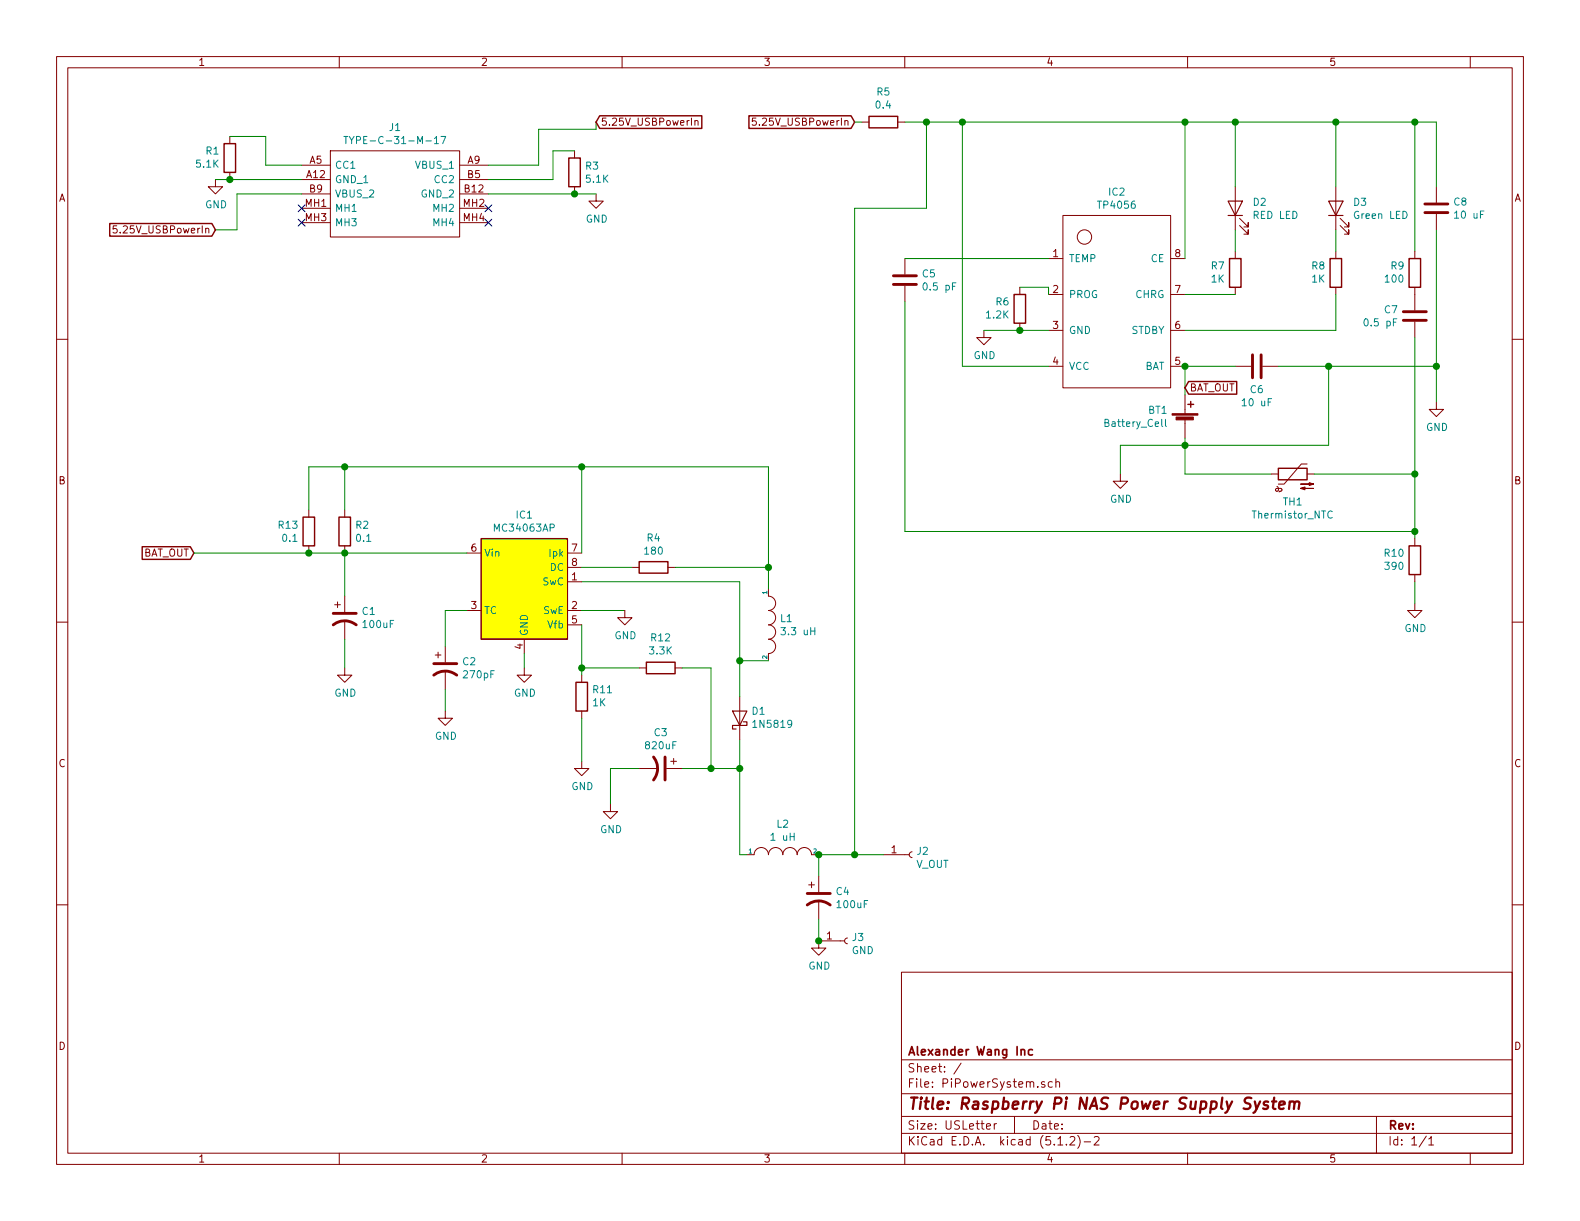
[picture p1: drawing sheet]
EESchema Schematic File Version 4
LIBS:PiPowerSystem-cache
EELAYER 29 0
EELAYER END
$Descr USLetter 11000 8500
encoding utf-8
Sheet 1 1
Title "Raspberry Pi NAS Power Supply System"
Date ""
Rev ""
Comp "Alexander Wang Inc"
Comment1 ""
Comment2 ""
Comment3 ""
Comment4 ""
$EndDescr
$Comp
L USBC_6PIN:TYPE-C-31-M-17 J1
U 1 1
P 2100 1150
F 0 "J1" H 2750 1415 50  0000 C CNN
F 1 "TYPE-C-31-M-17" H 2750 1324 50  0000 C CNN
F 2 "USB C:TYPEC31M17" H 3250 1250 50  0001 L CNN
F 3 "https://datasheet.lcsc.com/szlcsc/1903211732_Korean-Hroparts-Elec-TYPE-C-31-M-17_C283540.pdf" H 3250 1150 50  0001 L CNN
F 4 "USB Connectors 6 Receptacle 1 RoHS" H 3250 1050 50  0001 L CNN "Description"
F 5 "3.26" H 3250 950 50  0001 L CNN "Height"
F 6 "Korean Hroparts Elec" H 3250 850 50  0001 L CNN "Manufacturer_Name"
F 7 "TYPE-C-31-M-17" H 3250 750 50  0001 L CNN "Manufacturer_Part_Number"
F 8 "" H 3250 650 50  0001 L CNN "Mouser Part Number"
F 9 "" H 3250 550 50  0001 L CNN "Mouser Price/Stock"
F 10 "" H 3250 450 50  0001 L CNN "RS Part Number"
F 11 "" H 3250 350 50  0001 L CNN "RS Price/Stock"
	1    2100 1150
	1    0    0    -1  
$EndComp
NoConn ~ 3400 1550
NoConn ~ 3400 1450
NoConn ~ 2100 1550
NoConn ~ 2100 1450
$Comp
L Device:R R1
U 1 1
P 1600 1100
F 0 "R1" H 1531 1054 50  0000 R CNN
F 1 "5.1K" H 1531 1145 50  0000 R CNN
F 2 "Resistor_THT:R_Axial_DIN0204_L3.6mm_D1.6mm_P7.62mm_Horizontal" V 1530 1100 50  0001 C CNN
F 3 "~" H 1600 1100 50  0001 C CNN
	1    1600 1100
	1    0    0    1   
$EndComp
$Comp
L Device:R R3
U 1 1
P 4000 1200
F 0 "R3" H 4070 1246 50  0000 L CNN
F 1 "5.1K" H 4070 1155 50  0000 L CNN
F 2 "Resistor_THT:R_Axial_DIN0204_L3.6mm_D1.6mm_P7.62mm_Horizontal" V 3930 1200 50  0001 C CNN
F 3 "~" H 4000 1200 50  0001 C CNN
	1    4000 1200
	1    0    0    -1  
$EndComp
$Comp
L power:GND #PWR0101
U 1 1
P 1500 1250
F 0 "#PWR0101" H 1500 1000 50  0001 C CNN
F 1 "GND" H 1505 1077 50  0000 C CNN
F 2 "" H 1500 1250 50  0001 C CNN
F 3 "" H 1500 1250 50  0001 C CNN
	1    1500 1250
	1    0    0    -1  
$EndComp
$Comp
L power:GND #PWR0102
U 1 1
P 4150 1350
F 0 "#PWR0102" H 4150 1100 50  0001 C CNN
F 1 "GND" H 4155 1177 50  0000 C CNN
F 2 "" H 4150 1350 50  0001 C CNN
F 3 "" H 4150 1350 50  0001 C CNN
	1    4150 1350
	1    0    0    -1  
$EndComp
Wire Wire Line
	2100 1250 1600 1250
Connection ~ 4000 1350
Wire Wire Line
	4000 1350 4150 1350
Connection ~ 1600 1250
Wire Wire Line
	1600 1250 1500 1250
Wire Wire Line
	3400 1250 3850 1250
Wire Wire Line
	3850 1250 3850 1050
Wire Wire Line
	3850 1050 4000 1050
Wire Wire Line
	2100 1150 1850 1150
Wire Wire Line
	1850 1150 1850 950 
Wire Wire Line
	1850 950  1600 950 
Wire Wire Line
	3400 1150 3750 1150
Wire Wire Line
	3750 1150 3750 900 
Wire Wire Line
	3750 900  4150 900 
Wire Wire Line
	1650 1350 1650 1600
Wire Wire Line
	1650 1600 1500 1600
Wire Wire Line
	4150 850  4150 900 
Text GLabel 4150 850  2    50   Input ~ 0
5.25V_USBPowerIn
Text GLabel 1500 1600 0    50   Input ~ 0
5.25V_USBPowerIn
Text GLabel 5950 850  0    50   Input ~ 0
5.25V_USBPowerIn
$Comp
L power:GND #PWR0103
U 1 1
P 6850 2300
F 0 "#PWR0103" H 6850 2050 50  0001 C CNN
F 1 "GND" H 6855 2127 50  0000 C CNN
F 2 "" H 6850 2300 50  0001 C CNN
F 3 "" H 6850 2300 50  0001 C CNN
	1    6850 2300
	1    0    0    -1  
$EndComp
$Comp
L Device:R R5
U 1 1
P 6150 850
F 0 "R5" V 6357 850 50  0000 C CNN
F 1 "0.4" V 6266 850 50  0000 C CNN
F 2 "Resistor_THT:R_Axial_DIN0204_L3.6mm_D1.6mm_P7.62mm_Horizontal" V 6080 850 50  0001 C CNN
F 3 "~" H 6150 850 50  0001 C CNN
	1    6150 850 
	0    -1   -1   0   
$EndComp
$Comp
L PiPowerSystem-rescue:TP4056-TP4056 IC2
U 1 1
P 7650 1750
F 0 "IC2" H 7775 2165 50  0000 C CNN
F 1 "TP4056" H 7775 2074 50  0000 C CNN
F 2 "TP4056:SOIC127P600X175-9N" H 7650 1750 50  0001 C CNN
F 3 "" H 7650 1750 50  0001 C CNN
	1    7650 1750
	1    0    0    -1  
$EndComp
Wire Wire Line
	7300 2300 7100 2300
Wire Wire Line
	6700 2550 7300 2550
Wire Wire Line
	6700 850  8250 850 
Wire Wire Line
	8250 850  8250 1800
$Comp
L Device:LED D2
U 1 1
P 8600 1450
F 0 "D2" V 8639 1332 50  0000 R CNN
F 1 "RED LED" V 8548 1332 50  0000 R CNN
F 2 "LED_THT:LED_D5.0mm" H 8600 1450 50  0001 C CNN
F 3 "~" H 8600 1450 50  0001 C CNN
	1    8600 1450
	0    -1   -1   0   
$EndComp
$Comp
L Device:LED D3
U 1 1
P 9300 1450
F 0 "D3" V 9339 1333 50  0000 R CNN
F 1 "Green LED" V 9248 1333 50  0000 R CNN
F 2 "LED_THT:LED_D5.0mm" H 9300 1450 50  0001 C CNN
F 3 "~" H 9300 1450 50  0001 C CNN
	1    9300 1450
	0    -1   -1   0   
$EndComp
$Comp
L Device:R R6
U 1 1
P 7100 2150
F 0 "R6" H 7031 2104 50  0000 R CNN
F 1 "1.2K" H 7031 2195 50  0000 R CNN
F 2 "Resistor_THT:R_Axial_DIN0204_L3.6mm_D1.6mm_P7.62mm_Horizontal" V 7030 2150 50  0001 C CNN
F 3 "~" H 7100 2150 50  0001 C CNN
	1    7100 2150
	1    0    0    1   
$EndComp
Connection ~ 7100 2300
Wire Wire Line
	7100 2300 6850 2300
Wire Wire Line
	7100 2000 7300 2000
Wire Wire Line
	7300 2000 7300 2050
$Comp
L Device:R R7
U 1 1
P 8600 1900
F 0 "R7" H 8530 1854 50  0000 R CNN
F 1 "1K" H 8530 1945 50  0000 R CNN
F 2 "Resistor_THT:R_Axial_DIN0204_L3.6mm_D1.6mm_P7.62mm_Horizontal" V 8530 1900 50  0001 C CNN
F 3 "~" H 8600 1900 50  0001 C CNN
	1    8600 1900
	1    0    0    1   
$EndComp
$Comp
L Device:R R8
U 1 1
P 9300 1900
F 0 "R8" H 9230 1854 50  0000 R CNN
F 1 "1K" H 9230 1945 50  0000 R CNN
F 2 "Resistor_THT:R_Axial_DIN0204_L3.6mm_D1.6mm_P7.62mm_Horizontal" V 9230 1900 50  0001 C CNN
F 3 "~" H 9300 1900 50  0001 C CNN
	1    9300 1900
	1    0    0    1   
$EndComp
Wire Wire Line
	8250 850  8600 850 
Wire Wire Line
	8600 850  8600 1300
Connection ~ 8250 850 
Wire Wire Line
	8600 1600 8600 1750
Wire Wire Line
	8600 2050 8250 2050
Wire Wire Line
	8600 850  9300 850 
Wire Wire Line
	9300 850  9300 1300
Connection ~ 8600 850 
Wire Wire Line
	9300 1600 9300 1750
Wire Wire Line
	9300 2050 9300 2300
Wire Wire Line
	9300 2300 8250 2300
Wire Wire Line
	8250 2550 8250 2750
$Comp
L Device:C C8
U 1 1
P 10000 1450
F 0 "C8" H 10115 1496 50  0000 L CNN
F 1 "10 uF" H 10115 1405 50  0000 L CNN
F 2 "Capacitor_THT:CP_Radial_D4.0mm_P2.00mm" H 10038 1300 50  0001 C CNN
F 3 "~" H 10000 1450 50  0001 C CNN
	1    10000 1450
	1    0    0    -1  
$EndComp
Wire Wire Line
	9300 850  9850 850 
Wire Wire Line
	10000 850  10000 1300
Connection ~ 9300 850 
$Comp
L power:GND #PWR0104
U 1 1
P 10000 2800
F 0 "#PWR0104" H 10000 2550 50  0001 C CNN
F 1 "GND" H 10005 2627 50  0000 C CNN
F 2 "" H 10000 2800 50  0001 C CNN
F 3 "" H 10000 2800 50  0001 C CNN
	1    10000 2800
	1    0    0    -1  
$EndComp
$Comp
L Device:C C5
U 1 1
P 6300 1950
F 0 "C5" H 6415 1996 50  0000 L CNN
F 1 "0.5 pF" H 6415 1905 50  0000 L CNN
F 2 "Capacitor_THT:C_Disc_D3.4mm_W2.1mm_P2.50mm" H 6338 1800 50  0001 C CNN
F 3 "~" H 6300 1950 50  0001 C CNN
	1    6300 1950
	1    0    0    -1  
$EndComp
$Comp
L Device:C C7
U 1 1
P 9850 2200
F 0 "C7" H 9736 2246 50  0000 R CNN
F 1 "0.5 pF" H 9736 2155 50  0000 R CNN
F 2 "Capacitor_THT:C_Disc_D3.4mm_W2.1mm_P2.50mm" H 9888 2050 50  0001 C CNN
F 3 "~" H 9850 2200 50  0001 C CNN
	1    9850 2200
	1    0    0    -1  
$EndComp
Wire Wire Line
	7300 1800 6300 1800
$Comp
L Device:C C6
U 1 1
P 8750 2550
F 0 "C6" V 8910 2550 50  0000 C CNN
F 1 "10 uF" V 9001 2550 50  0000 C CNN
F 2 "Capacitor_THT:CP_Radial_D4.0mm_P2.00mm" H 8788 2400 50  0001 C CNN
F 3 "~" H 8750 2550 50  0001 C CNN
	1    8750 2550
	0    1    1    0   
$EndComp
Wire Wire Line
	8250 2550 8600 2550
Connection ~ 8250 2550
Wire Wire Line
	8900 2550 9250 2550
Wire Wire Line
	9850 850  9850 1750
Connection ~ 9850 850 
Wire Wire Line
	9850 850  10000 850 
Wire Wire Line
	9850 2350 9850 3300
$Comp
L power:GND #PWR0105
U 1 1
P 9850 4200
F 0 "#PWR0105" H 9850 3950 50  0001 C CNN
F 1 "GND" H 9855 4027 50  0000 C CNN
F 2 "" H 9850 4200 50  0001 C CNN
F 3 "" H 9850 4200 50  0001 C CNN
	1    9850 4200
	1    0    0    -1  
$EndComp
Wire Wire Line
	9850 4050 9850 4200
Wire Wire Line
	6300 2100 6300 3700
Wire Wire Line
	6300 3700 9850 3700
Connection ~ 9850 3700
Wire Wire Line
	9850 3700 9850 3750
$Comp
L Device:Thermistor_NTC TH1
U 1 1
P 9000 3300
F 0 "TH1" V 8803 3300 50  0000 C CNN
F 1 "Thermistor_NTC" V 8712 3300 50  0000 C CNN
F 2 "Connector_PinHeader_2.54mm:PinHeader_1x02_P2.54mm_Vertical" H 9000 3350 50  0001 C CNN
F 3 "~" H 9000 3350 50  0001 C CNN
	1    9000 3300
	0    -1   -1   0   
$EndComp
Wire Wire Line
	9150 3300 9850 3300
Connection ~ 9850 3300
Wire Wire Line
	9850 3300 9850 3700
$Comp
L Device:Battery_Cell BT1
U 1 1
P 8250 2950
F 0 "BT1" H 8132 3046 50  0000 R CNN
F 1 "Battery_Cell" H 8132 2955 50  0000 R CNN
F 2 "Connector_JST:JST_PH_B2B-PH-K_1x02_P2.00mm_Vertical" V 8250 3010 50  0001 C CNN
F 3 "~" V 8250 3010 50  0001 C CNN
	1    8250 2950
	1    0    0    -1  
$EndComp
Wire Wire Line
	8250 3050 8250 3100
Wire Wire Line
	8250 3300 8850 3300
Wire Wire Line
	9250 2550 9250 3100
Wire Wire Line
	9250 3100 8250 3100
Connection ~ 8250 3100
Wire Wire Line
	8250 3100 8250 3300
Wire Wire Line
	10000 1600 10000 2550
$Comp
L Device:R R10
U 1 1
P 9850 3900
F 0 "R10" H 9781 3854 50  0000 R CNN
F 1 "390" H 9781 3945 50  0000 R CNN
F 2 "Resistor_THT:R_Axial_DIN0204_L3.6mm_D1.6mm_P7.62mm_Horizontal" V 9780 3900 50  0001 C CNN
F 3 "~" H 9850 3900 50  0001 C CNN
	1    9850 3900
	1    0    0    1   
$EndComp
$Comp
L Device:R R9
U 1 1
P 9850 1900
F 0 "R9" H 9781 1854 50  0000 R CNN
F 1 "100" H 9781 1945 50  0000 R CNN
F 2 "Resistor_THT:R_Axial_DIN0204_L3.6mm_D1.6mm_P7.62mm_Horizontal" V 9780 1900 50  0001 C CNN
F 3 "~" H 9850 1900 50  0001 C CNN
	1    9850 1900
	1    0    0    1   
$EndComp
Wire Wire Line
	9250 2550 10000 2550
Connection ~ 9250 2550
Connection ~ 10000 2550
Wire Wire Line
	10000 2550 10000 2800
Text GLabel 8250 2700 2    50   Input ~ 0
BAT_OUT
$Comp
L Regulator_Switching:MC34063AP IC1
U 1 1
P 3650 4050
F 0 "IC1" H 3650 4517 50  0000 C CNN
F 1 "MC34063AP" H 3650 4426 50  0000 C CNN
F 2 "Package_DIP:DIP-8_W7.62mm" H 3700 3600 50  0001 L CNN
F 3 "http://www.onsemi.com/pub_link/Collateral/MC34063A-D.PDF" H 4150 3950 50  0001 C CNN
	1    3650 4050
	1    0    0    -1  
$EndComp
Text GLabel 1350 3850 0    50   Input ~ 0
BAT_OUT
$Comp
L Device:R R4
U 1 1
P 4550 3950
F 0 "R4" V 4343 3950 50  0000 C CNN
F 1 "180" V 4434 3950 50  0000 C CNN
F 2 "Resistor_THT:R_Axial_DIN0204_L3.6mm_D1.6mm_P7.62mm_Horizontal" V 4480 3950 50  0001 C CNN
F 3 "~" H 4550 3950 50  0001 C CNN
	1    4550 3950
	0    1    1    0   
$EndComp
Wire Wire Line
	4050 3950 4400 3950
Wire Wire Line
	4700 3950 5350 3950
Wire Wire Line
	3650 4550 3650 4650
$Comp
L Device:R R2
U 1 1
P 2400 3700
F 0 "R2" H 2470 3746 50  0000 L CNN
F 1 "0.1" H 2470 3655 50  0000 L CNN
F 2 "Resistor_THT:R_Axial_DIN0204_L3.6mm_D1.6mm_P7.62mm_Horizontal" V 2330 3700 50  0001 C CNN
F 3 "~" H 2400 3700 50  0001 C CNN
	1    2400 3700
	1    0    0    -1  
$EndComp
Connection ~ 2400 3850
Wire Wire Line
	2400 3850 3250 3850
Wire Wire Line
	4050 3850 4050 3250
Wire Wire Line
	4050 3250 2400 3250
Wire Wire Line
	2400 3250 2400 3550
$Comp
L pspice:INDUCTOR L1
U 1 1
P 5350 4350
F 0 "L1" V 5304 4428 50  0000 L CNN
F 1 "3.3 uH" V 5395 4428 50  0000 L CNN
F 2 "Inductor_THT:L_Axial_L5.0mm_D3.6mm_P10.00mm_Horizontal_Murata_BL01RN1A2A2" H 5350 4350 50  0001 C CNN
F 3 "~" H 5350 4350 50  0001 C CNN
	1    5350 4350
	0    1    1    0   
$EndComp
Wire Wire Line
	5350 3950 5350 4100
Connection ~ 5350 3950
Wire Wire Line
	4050 4050 5150 4050
Wire Wire Line
	5150 4050 5150 4600
Wire Wire Line
	5150 4600 5350 4600
Wire Wire Line
	4050 4250 4350 4250
$Comp
L Diode:1N5819 D1
U 1 1
P 5150 5000
F 0 "D1" V 5196 4921 50  0000 R CNN
F 1 "1N5819" V 5105 4921 50  0000 R CNN
F 2 "Diode_THT:D_DO-41_SOD81_P10.16mm_Horizontal" H 5150 4825 50  0001 C CNN
F 3 "http://www.vishay.com/docs/88525/1n5817.pdf" H 5150 5000 50  0001 C CNN
	1    5150 5000
	0    -1   -1   0   
$EndComp
$Comp
L Device:CP1 C2
U 1 1
P 3100 4650
F 0 "C2" H 3215 4696 50  0000 L CNN
F 1 "270pF" H 3215 4605 50  0000 L CNN
F 2 "Capacitor_THT:C_Disc_D5.1mm_W3.2mm_P5.00mm" H 3100 4650 50  0001 C CNN
F 3 "~" H 3100 4650 50  0001 C CNN
	1    3100 4650
	1    0    0    -1  
$EndComp
Wire Wire Line
	3250 4250 3100 4250
Wire Wire Line
	3100 4250 3100 4500
Wire Wire Line
	3100 4800 3100 4950
Wire Wire Line
	5150 4600 5150 4850
Connection ~ 5150 4600
$Comp
L Device:CP1 C3
U 1 1
P 4600 5350
F 0 "C3" V 4348 5350 50  0000 C CNN
F 1 "820uF" V 4439 5350 50  0000 C CNN
F 2 "Capacitor_THT:CP_Radial_D10.0mm_P5.00mm" H 4600 5350 50  0001 C CNN
F 3 "~" H 4600 5350 50  0001 C CNN
	1    4600 5350
	0    1    1    0   
$EndComp
Wire Wire Line
	5150 5150 5150 5350
Wire Wire Line
	5150 5350 4950 5350
Wire Wire Line
	8250 3100 7800 3100
Wire Wire Line
	7800 3100 7800 3300
$Comp
L power:GND #PWR07
U 1 1
P 7800 3300
F 0 "#PWR07" H 7800 3050 50  0001 C CNN
F 1 "GND" H 7805 3127 50  0000 C CNN
F 2 "" H 7800 3300 50  0001 C CNN
F 3 "" H 7800 3300 50  0001 C CNN
	1    7800 3300
	1    0    0    -1  
$EndComp
$Comp
L power:GND #PWR03
U 1 1
P 3650 4650
F 0 "#PWR03" H 3650 4400 50  0001 C CNN
F 1 "GND" H 3655 4477 50  0000 C CNN
F 2 "" H 3650 4650 50  0001 C CNN
F 3 "" H 3650 4650 50  0001 C CNN
	1    3650 4650
	1    0    0    -1  
$EndComp
$Comp
L power:GND #PWR05
U 1 1
P 4350 4250
F 0 "#PWR05" H 4350 4000 50  0001 C CNN
F 1 "GND" H 4355 4077 50  0000 C CNN
F 2 "" H 4350 4250 50  0001 C CNN
F 3 "" H 4350 4250 50  0001 C CNN
	1    4350 4250
	1    0    0    -1  
$EndComp
$Comp
L power:GND #PWR02
U 1 1
P 3100 4950
F 0 "#PWR02" H 3100 4700 50  0001 C CNN
F 1 "GND" H 3105 4777 50  0000 C CNN
F 2 "" H 3100 4950 50  0001 C CNN
F 3 "" H 3100 4950 50  0001 C CNN
	1    3100 4950
	1    0    0    -1  
$EndComp
Wire Wire Line
	4050 3250 5350 3250
Wire Wire Line
	5350 3250 5350 3950
Connection ~ 4050 3250
$Comp
L Device:CP1 C1
U 1 1
P 2400 4300
F 0 "C1" H 2515 4346 50  0000 L CNN
F 1 "100uF" H 2515 4255 50  0000 L CNN
F 2 "Capacitor_THT:CP_Radial_D8.0mm_P3.50mm" H 2400 4300 50  0001 C CNN
F 3 "~" H 2400 4300 50  0001 C CNN
	1    2400 4300
	1    0    0    -1  
$EndComp
Wire Wire Line
	2400 3850 2400 4150
$Comp
L power:GND #PWR01
U 1 1
P 2400 4650
F 0 "#PWR01" H 2400 4400 50  0001 C CNN
F 1 "GND" H 2405 4477 50  0000 C CNN
F 2 "" H 2400 4650 50  0001 C CNN
F 3 "" H 2400 4650 50  0001 C CNN
	1    2400 4650
	1    0    0    -1  
$EndComp
Wire Wire Line
	2400 4450 2400 4650
$Comp
L pspice:INDUCTOR L2
U 1 1
P 5450 5950
F 0 "L2" H 5450 6165 50  0000 C CNN
F 1 "1 uH" H 5450 6074 50  0000 C CNN
F 2 "Inductor_THT:L_Axial_L5.0mm_D3.6mm_P10.00mm_Horizontal_Murata_BL01RN1A2A2" H 5450 5950 50  0001 C CNN
F 3 "~" H 5450 5950 50  0001 C CNN
	1    5450 5950
	1    0    0    -1  
$EndComp
Wire Wire Line
	4450 5350 4250 5350
Wire Wire Line
	4250 5350 4250 5600
$Comp
L power:GND #PWR04
U 1 1
P 4250 5600
F 0 "#PWR04" H 4250 5350 50  0001 C CNN
F 1 "GND" H 4255 5427 50  0000 C CNN
F 2 "" H 4250 5600 50  0001 C CNN
F 3 "" H 4250 5600 50  0001 C CNN
	1    4250 5600
	1    0    0    -1  
$EndComp
Wire Wire Line
	5150 5350 5150 5950
Wire Wire Line
	5150 5950 5200 5950
Connection ~ 5150 5350
$Comp
L Device:CP1 C4
U 1 1
P 5700 6250
F 0 "C4" H 5815 6296 50  0000 L CNN
F 1 "100uF" H 5815 6205 50  0000 L CNN
F 2 "Capacitor_THT:CP_Radial_D8.0mm_P3.50mm" H 5700 6250 50  0001 C CNN
F 3 "~" H 5700 6250 50  0001 C CNN
	1    5700 6250
	1    0    0    -1  
$EndComp
Wire Wire Line
	5700 5950 5700 6100
$Comp
L power:GND #PWR06
U 1 1
P 5700 6550
F 0 "#PWR06" H 5700 6300 50  0001 C CNN
F 1 "GND" H 5705 6377 50  0000 C CNN
F 2 "" H 5700 6550 50  0001 C CNN
F 3 "" H 5700 6550 50  0001 C CNN
	1    5700 6550
	1    0    0    -1  
$EndComp
Wire Wire Line
	5700 6400 5700 6550
Connection ~ 5700 5950
$Comp
L Connector:Conn_01x01_Female J2
U 1 1
P 6350 5950
F 0 "J2" H 6378 5976 50  0000 L CNN
F 1 "V_OUT" H 6378 5885 50  0000 L CNN
F 2 "Connector_PinHeader_2.54mm:PinHeader_1x01_P2.54mm_Vertical" H 6350 5950 50  0001 C CNN
F 3 "~" H 6350 5950 50  0001 C CNN
	1    6350 5950
	1    0    0    -1  
$EndComp
$Comp
L Device:R R11
U 1 1
P 4050 4850
F 0 "R11" H 3980 4804 50  0000 R CNN
F 1 "1K" H 3980 4895 50  0000 R CNN
F 2 "Resistor_THT:R_Axial_DIN0204_L3.6mm_D1.6mm_P7.62mm_Horizontal" V 3980 4850 50  0001 C CNN
F 3 "~" H 4050 4850 50  0001 C CNN
	1    4050 4850
	-1   0    0    1   
$EndComp
Wire Wire Line
	4050 4350 4050 4650
$Comp
L power:GND #PWR0106
U 1 1
P 4050 5300
F 0 "#PWR0106" H 4050 5050 50  0001 C CNN
F 1 "GND" H 4055 5127 50  0000 C CNN
F 2 "" H 4050 5300 50  0001 C CNN
F 3 "" H 4050 5300 50  0001 C CNN
	1    4050 5300
	1    0    0    -1  
$EndComp
Wire Wire Line
	4050 5000 4050 5300
$Comp
L Device:R R12
U 1 1
P 4600 4650
F 0 "R12" V 4807 4650 50  0000 C CNN
F 1 "3.3K" V 4716 4650 50  0000 C CNN
F 2 "Resistor_THT:R_Axial_DIN0204_L3.6mm_D1.6mm_P7.62mm_Horizontal" V 4530 4650 50  0001 C CNN
F 3 "~" H 4600 4650 50  0001 C CNN
	1    4600 4650
	0    -1   -1   0   
$EndComp
Wire Wire Line
	4050 4650 4450 4650
Connection ~ 4050 4650
Wire Wire Line
	4050 4650 4050 4700
Wire Wire Line
	4750 4650 4950 4650
Wire Wire Line
	4950 4650 4950 5350
Connection ~ 4950 5350
Wire Wire Line
	4950 5350 4750 5350
Wire Wire Line
	3400 1350 4000 1350
Wire Wire Line
	1350 3850 2150 3850
Wire Wire Line
	2100 1350 1650 1350
$Comp
L Connector:Conn_01x01_Female J3
U 1 1
P 5900 6550
F 0 "J3" H 5928 6576 50  0000 L CNN
F 1 "GND" H 5928 6485 50  0000 L CNN
F 2 "Connector_PinHeader_2.54mm:PinHeader_1x01_P2.54mm_Vertical" H 5900 6550 50  0001 C CNN
F 3 "~" H 5900 6550 50  0001 C CNN
	1    5900 6550
	1    0    0    -1  
$EndComp
Connection ~ 5700 6550
Wire Wire Line
	6700 850  6700 2550
Wire Wire Line
	5950 850  6000 850 
$Comp
L Device:R R13
U 1 1
P 2150 3700
F 0 "R13" H 2081 3746 50  0000 R CNN
F 1 "0.1" H 2081 3655 50  0000 R CNN
F 2 "Resistor_THT:R_Axial_DIN0204_L3.6mm_D1.6mm_P7.62mm_Horizontal" V 2080 3700 50  0001 C CNN
F 3 "~" H 2150 3700 50  0001 C CNN
	1    2150 3700
	1    0    0    -1  
$EndComp
Connection ~ 2150 3850
Wire Wire Line
	2150 3850 2400 3850
Wire Wire Line
	2150 3550 2150 3250
Wire Wire Line
	2150 3250 2400 3250
Connection ~ 2400 3250
Connection ~ 6700 850 
Wire Wire Line
	5700 5950 5950 5950
Wire Wire Line
	6300 850  6450 850 
Wire Wire Line
	6450 850  6450 1450
Wire Wire Line
	6450 1450 5950 1450
Wire Wire Line
	5950 1450 5950 5950
Connection ~ 6450 850 
Wire Wire Line
	6450 850  6700 850 
Connection ~ 5950 5950
Wire Wire Line
	5950 5950 6150 5950
$EndSCHEMATC
